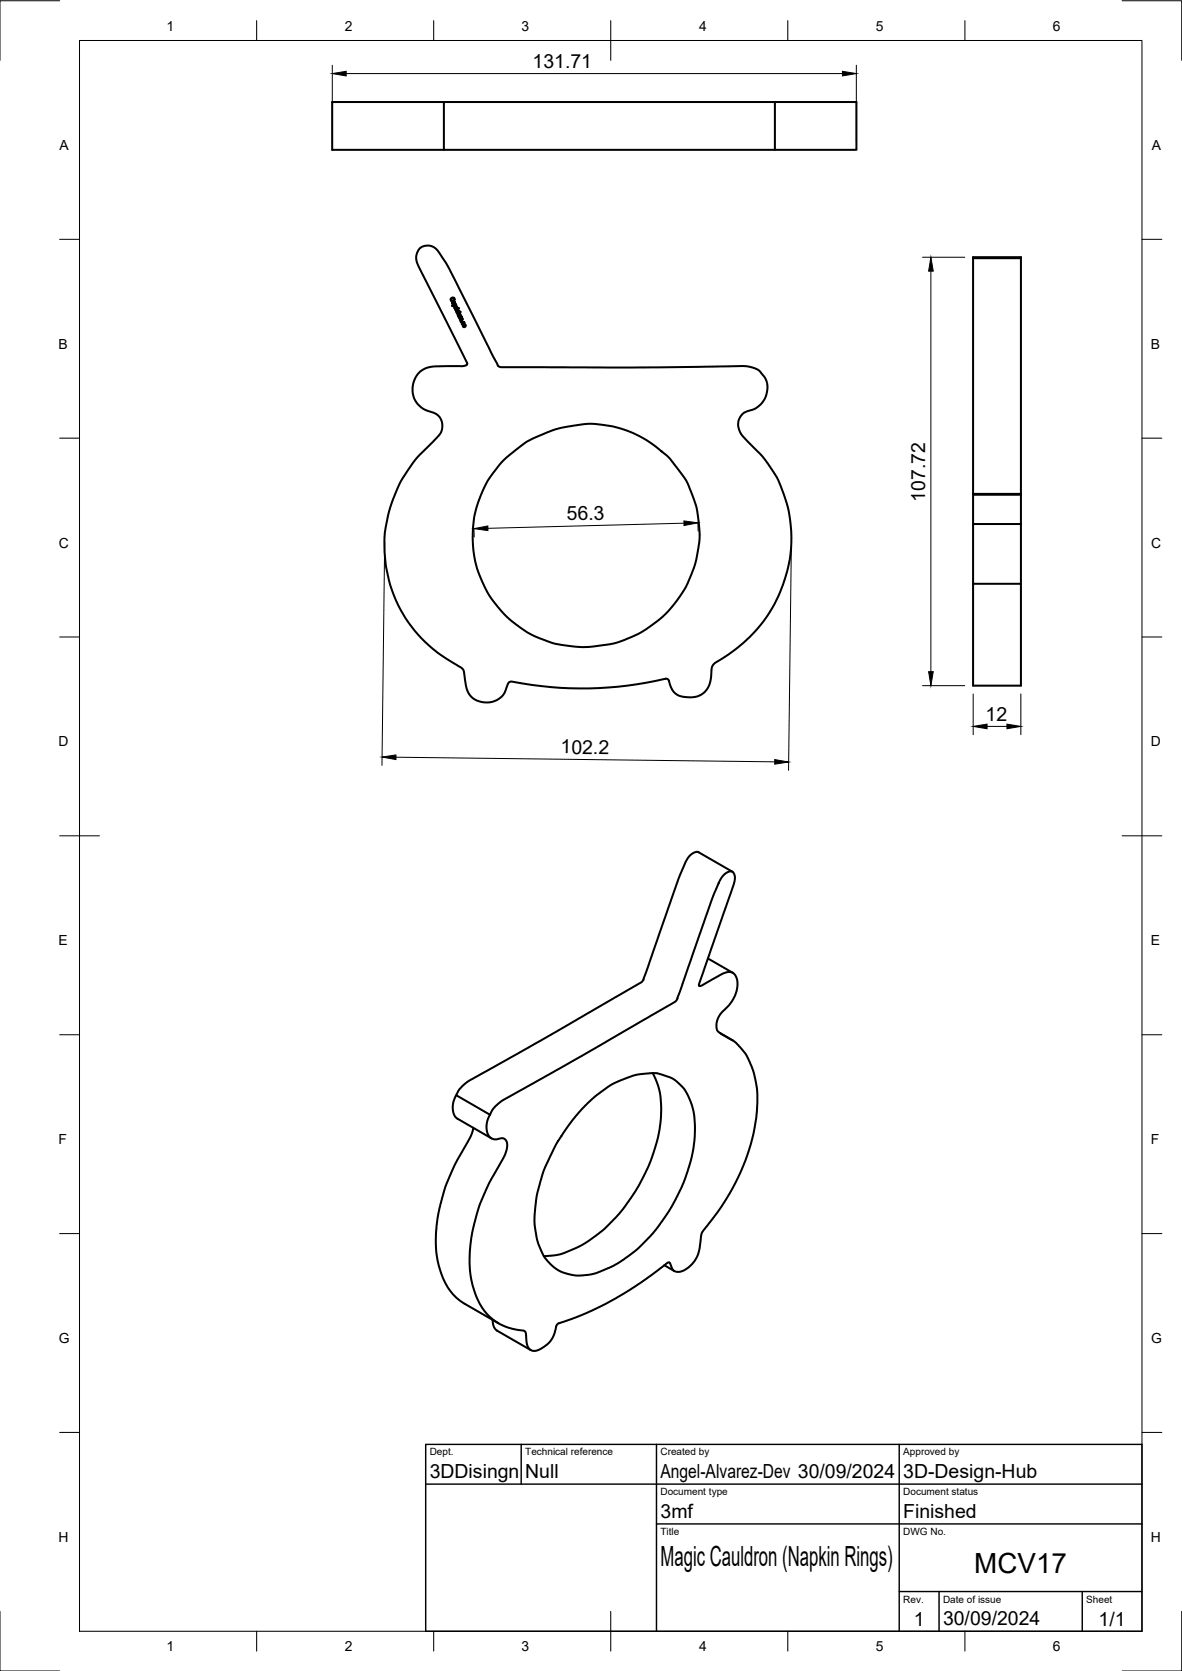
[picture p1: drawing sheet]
<svg xmlns="http://www.w3.org/2000/svg" width="297mm" height="420mm" viewBox="0 0 297 420" stroke-linecap="round" stroke-linejoin="round" font-family="sans-serif">
<!-- layer: Visible -->
<g fill="none" stroke="#000" stroke-width=".51">
<path d="M83.5 25.7h131.7v12h-131.7zM111.5 25.7v12M194.7 25.7v12M113.3 75a.48 .48 0 0 1 .7-.1 .48 .48 0 0 1 .1 .7 .41 .41 0 0 0-.3-.7 .41 .41 0 0 0-.4 .6l.4 .3a.44 .44 0 0 1-.5-.3 .44 .44 0 0 1 0-.5zM113.6 75.9h.3l.3 .3v-.2l-.2-.2a.33 .33 0 0 1 .4 .3 .33 .33 0 0 1-.3 .3l-.3 .2zM113.6 76.8l.9-.4 .1 .2a.35 .35 0 0 1-.2 .6 .35 .35 0 0 1-.4-.4l-.3 .2zM113.7 76l.4 .3h-.3zM114.2 77.4l.7-.3 .1 .4-.2-.2zM114.4 77.9l.7-.2zM114.7 78a.34 .34 0 0 1 .5-.1 .34 .34 0 0 1 0 .5 .26 .26 0 0 0 0-.3 .26 .26 0 0 0-.4 0 .26 .26 0 0 0 0 .3l.2 .2-.3-.1zM114.8 78.8l.7-.2-.6 .3zM115 79.1l.6-.4-.5 .5 .7 .1-.6 .3z"/>
<path d="M115.2 77.5h.2zM115.3 79.8l.6-.4 .4 .9-.6 .3 .5-.5-.7 .2 .5-.5zM115.6 78.4l.2 .1zM244.5 64.9h12.1M115.8 80.8l.2 .1zM116.1 81a.34 .34 0 0 1 .5 0 .34 .34 0 0 1 0 .5 .28 .28 0 0 0-.2-.5 .28 .28 0 0 0-.2 .4l.2 .2-.4-.2zM126.6 115.7l2.5-2.1a16.8 16.8 0 0 1 4.9-3.4l.7-.3a31.9 31.9 0 0 1 12.5-3.3 27.9 27.9 0 0 1 26.1 16.1 27.2 27.2 0 0 1 2.4 13.5l-.1 .6a31.7 31.7 0 0 1-3.5 11.2 29.2 29.2 0 0 1-35.3 12.9 27.7 27.7 0 0 1-10.2-45.2zM244.5 124.2v48.2h12.1v-48.2M244.5 124.2v-59.5h12.1v59.5M244.5 131.8h12.1M244.5 124.4h12.1M244.5 124.2h12.1"/>
<path d="M244.5 146.8h12.1M168.1 171.2l-.5-.5a94.2 94.2 0 0 1-39.2 .7l-.4 .1a4.6 4.6 0 0 0-1.1 2.5 5.4 5.4 0 0 1-9.5-.4l-.8-4.5a1.91 1.91 0 0 0-1.4-1.7l-1-.5a33.7 33.7 0 0 1-7-54.2l1.4-1.4a7.6 7.6 0 0 0 2.5-3.5 3.6 3.6 0 0 0-3.1-4.3 5.8 5.8 0 0 1-4.3-6.4 5.8 5.8 0 0 1 5.9-5h5.1a3 3 0 0 0 2.7-.5l-2.9-6.2-9-17.9a3.9 3.9 0 0 1 .1-5.2 3.3 3.3 0 0 1 5 1.6l2.5 4 11.6 23.1a1.65 1.65 0 0 0 1.1 1.3l33.2 .1 28.9-.3a5.6 5.6 0 0 1 4 8.6 5.9 5.9 0 0 1-4.2 2.7 3.8 3.8 0 0 0-.8 6.5l.4 .5a35.2 35.2 0 0 1 8.6 11 34.9 34.9 0 0 1-13.8 43.8l-2 1.3a2.72 2.72 0 0 0-1.3 2.9 5.4 5.4 0 0 1-5.2 5.9 4.9 4.9 0 0 1-4.4-1.5l-.6-1.1-.5-1.5M184 219.2l-8.6-5-1 .2-.9 .6-1.1 1.6-1.6 3.7-9.1 26-.3 .5-23 13.4-17.6 9.9a14.7 14.7 0 0 0-5.1 3.5l-1.3 2.2-.5 1.5-.1 1.7 .5 1.6 .6 .6 8.6 5M175.8 247.9l-.2-.4 8.9-25.4 .1-1.9-.4-.9-.4-.2-.9 .2-.8 .5-.8 .9-.7 1.3-1.4 3.3-7.9 22.8-1.1 3.1-.4 .6-23.6 13.7-16.9 9.5a14.4 14.4 0 0 0-5.1 3.5l-.5 .7-1.3 2.8-.1 1.7 .2 1.2 .5 .9 .7 .5 1 .2 1.7-.3 .4 .2 .6 .7 .1 1.1-.7 2.4-3.7 6.6-2.4 5.4-1.9 6.7-.6 3.9-.2 4.6 .3 3.2 .9 3.6a13.4 13.4 0 0 0 12.6 10.1l.4 .6 .1 2.2a2.11 2.11 0 0 0 1.3 2 2.11 2.11 0 0 0 2.3-.3l1.5-1 1-1.1 .8-1.4 .5-1.8a1.48 1.48 0 0 1 1.5-1.4l6-2.3 7.6-3.8 6-3.7 7.1-5.2h.4l.8 1.8 .8 .5 1.3-.1 1.8-1 1.5-1.6 .8-1.4 .5-1.8 .6-4 5-6.6 3.6-6.2 2.3-5.1 2-6.7 .8-4.6 .2-5.4-.1-1.8-.8-3.9-1.9-4.4-2.7-3.1-3.8-2.3-.7-.6-.2-.6v-1.4l.6-1.6 .7-1.1 2-2 1.4-2.4 .5-2.4v-1.2l-.4-1a2.17 2.17 0 0 0-3.3-.7l-5.1 2.9-.7 .2M177.9 241l6.2 3.6M181 259.8l3.2 1.8M114.6 275.4l8.5 4.9M147.1 278l2.6-2.5 3.4-2.4 1.4-.8 5.6-2.1 3.9-.4 1.4 .1 3.9 1.4 2.3 2.1 .8 1.1 1.1 2.4 .8 2.5 .3 3.3v2.8l-.8 5.4-1.2 4.2-1.1 3-3.3 6.3-4 5.6-4.1 4.2-3.4 2.5-2.5 1.6-4.5 1.8-2 .5-2.8 .1-2.5-.4-1.9-.8-1.5-1-2-2.1-1.2-2.3-.8-2.4-.6-3.5-.1-2.2 .7-6.1 2-6.4 2.7-5.7 .8-1.3 3.6-5.1zM164 269.8l1.4 3.1 .5 2.1 .3 3.4-.3 4.4-.7 4-1.6 4.8-1.4 3.3-2.1 4-3 4.3-1.6 2.1-3.5 3.6-2.4 1.9-3.7 2.4-4.2 1.9-2 .5-3 .2M119 283.6l-.7 2.2-3.8 6.7-2.3 5.1-1.8 6.6-.7 4.1-.2 4.3 .5 4.3 .8 3.1a13.5 13.5 0 0 0 6 7.8l8.5 4.9M166.9 318.1l2.5 1.5M123.8 331.9l.3 1.6 .6 .9 8.7 5.1"/>
<circle cx="114.3" cy="76.9" r=".25"/>
<circle cx="116.7" cy="81.9" r=".25"/>
<circle cx="116.7" cy="81.9" r=".36"/>
</g>
<!-- layer: BORDER -->
<g fill="none" stroke="#000" stroke-width=".25">
<path d="M15 .2h-15v15M20 10.2h267v400h-267zM64.5 5.2v5M109 5.2v5M153.5 5.2v10M198 5.2v5M242.5 5.2v5M282 .2h15v15M15 60.2h5M287 60.2h5M15 110.2h5M287 110.2h5"/>
<path d="M15 160.2h5M287 160.2h5M15 210.2h10M282 210.2h10M15 260.2h5M287 260.2h5M15 310.2h5M287 310.2h5M15 360.2h5M287 360.2h5M0 405.2v15h15M64.5 410.2v5"/>
<path d="M109 410.2v5M153.5 405.2v10M198 410.2v5M242.5 410.2v5M297 405.2v15h-15"/>
</g>
<!-- layer: TITLEBLOCK -->
<path d="M107 363.2h180v47h-180zM107 373.2h180M131 363.2v10M165 363.2v47M226 363.2v47M165 383.2h122M226 400.2h61M236 400.2v10M272 400.2v10" fill="none" stroke="#000" stroke-width=".36"/>
<!-- layer: FD_Dimensions -->
<g fill="none" stroke="#000" stroke-width=".25">
<path d="M83.5 16.4v19.2M87 18.5h124.7M215.2 16.4v19.2M231.8 64.7h10.6M233.9 68.2v100.7M96.7 136.3l-.7 56.1M119.1 132.9l.1 2.1M171.9 131.6l-49.3 1.2M175.4 131.5l.1 2.1M198.9 137.6l-.7 56.1M231.8 172.4h10.6M244.6 174.5v10.2"/>
<path d="M256.5 174.5v10.2M99.5 190.4l95.2 1.2M248.1 182.6h4.9"/>
</g>
<path d="M83.5 18.5l3.5-.6v1.2zM211.7 17.9l3.5 .6-3.5 .6zM233.9 64.7l.6 3.5h-1.1zM119.1 132.9l3.5-.7v1.2zM171.9 131l3.5 .5-3.5 .6zM233.4 168.9h1.1l-.6 3.5zM96 190.4l3.5-.6v1.2zM194.7 191l3.5 .6-3.5 .6zM244.6 182.6l3.5-.5v1.1zM253 182.1l3.5 .5-3.5 .6z" fill="#000" stroke="#000" stroke-width=".25"/>
<g font-size="7">
<text x="166" y="393.7">Magic Cauldron (Napkin Rings)</text>
<text x="244.8" y="395.4">MCV17</text>
</g>
<g font-size="4.9">
<text x="133.8" y="17">131.71</text>
<text x="142.5" y="130.9" transform="rotate(-2 142.5 130.9)">56.3</text>
<text x="232.5" y="126.2" transform="rotate(-90 232.5 126.2)">107.72</text>
<text x="247.7" y="181.3">12</text>
<text x="140.9" y="189.4" transform="rotate(1 140.9 189.4)">102.2</text>
<text x="108" y="371.7">3DDisingn</text>
<text x="132" y="371.7">Null</text>
<text x="166" y="371.7">Angel-Alvarez-Dev 30/09/2024</text>
<text x="227" y="371.7">3D-Design-Hub</text>
<text x="166" y="381.7">3mf</text>
<text x="227" y="381.7">Finished</text>
<text x="229.6" y="408.8">1</text>
<text x="237" y="408.7">30/09/2024</text>
<text x="276.1" y="408.8">1/1</text>
</g>
<g font-size="3.5">
<text x="41.9" y="7.7">1</text>
<text x="86.6" y="7.7">2</text>
<text x="131.1" y="7.7">3</text>
<text x="175.7" y="7.7">4</text>
<text x="220.1" y="7.7">5</text>
<text x="264.6" y="7.7">6</text>
<text x="15" y="37.7">A</text>
<text x="289.5" y="37.7">A</text>
<text x="14.7" y="87.7">B</text>
<text x="289.2" y="87.7">B</text>
<text x="14.8" y="137.7">C</text>
<text x="289.3" y="137.7">C</text>
<text x="14.7" y="187.7">D</text>
<text x="289.2" y="187.7">D</text>
<text x="14.7" y="237.7">E</text>
<text x="289.2" y="237.7">E</text>
<text x="14.7" y="287.7">F</text>
<text x="289.2" y="287.7">F</text>
<text x="14.8" y="337.7">G</text>
<text x="289.3" y="337.7">G</text>
<text x="14.7" y="387.7">H</text>
<text x="289.2" y="387.7">H</text>
<text x="41.9" y="415.2">1</text>
<text x="86.6" y="415.2">2</text>
<text x="131.1" y="415.2">3</text>
<text x="175.7" y="415.2">4</text>
<text x="220.1" y="415.2">5</text>
<text x="264.6" y="415.2">6</text>
</g>
<g font-size="2.5">
<text x="108" y="366">Dept.</text>
<text x="132" y="366">Technical reference</text>
<text x="166" y="366">Created by</text>
<text x="227" y="366">Approved by</text>
<text x="166" y="376">Document type</text>
<text x="227" y="376">Document status</text>
<text x="166" y="386">Title</text>
<text x="227" y="386">DWG No.</text>
<text x="227" y="403">Rev.</text>
<text x="237" y="403">Date of issue</text>
<text x="273" y="403">Sheet</text>
</g>
</svg>
